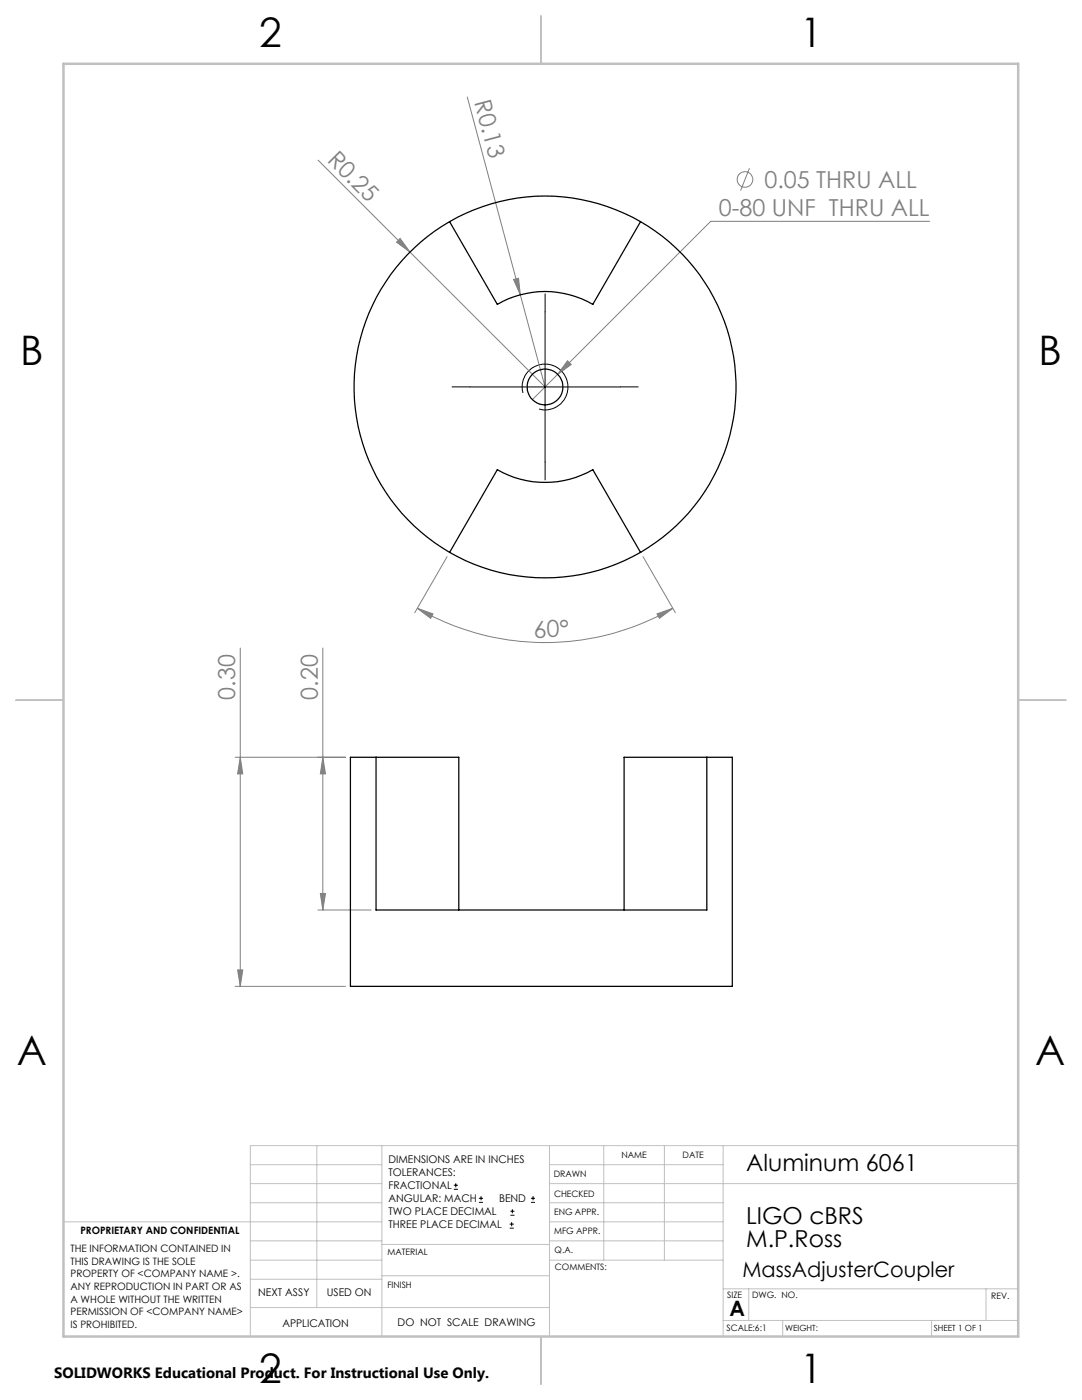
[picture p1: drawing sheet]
<svg xmlns="http://www.w3.org/2000/svg" width="216mm" height="279mm" viewBox="0 0 216 279" stroke-linecap="round" stroke-linejoin="round" font-family="sans-serif">
<g fill="none" stroke="#808080" stroke-width=".2">
<path d="M93.2 19.4l10.6 39.4M63.5 32l45.3 45.2-5-18.4M149.5 33.6l-1.7 4.4M79.8 47.6l2 2.7-2.7-2zM102.5 55.8l1-.3 .3 3.3zM185.5 44.2h-43.7l-35.6 35.6M113.2 72l.8 .7-2.7 2zM89.2 111.1l-6.4 11.2M128.3 111.1l6.5 11.2M47.9 129.3v67.5M64.4 129.3v52.3M83.3 121.4l3.1 1.1-.5 .9z"/>
<path d="M83.3 121.4a50.9 50.9 0 0 0 51 0M131.1 122.5l3.2-1.1-2.7 2zM46.9 151.1h22M47.9 151.1l.5 3.3h-1zM64.4 151.1l.5 3.3h-1zM63.9 178.3h1l-.5 3.3zM46.9 196.8h22M47.4 193.6h1l-.5 3.2zM63.4 181.6h10.6"/>
<circle cx="148.6" cy="35.8" r="1.56"/>
</g>
<g fill="none" stroke="#000" stroke-width=".2">
<path d="M93.8 77.2h30M104.4 78.4a4.6 4.6 0 0 1 4-5.7 4.6 4.6 0 0 1 4.9 4.9 4.6 4.6 0 0 1-5.7 4M108.8 62.2v30M90.6 237.3h.8M90.6 236.5h.8M90.9 236.1v.9M95.6 240h.8M95.6 239.1h.8M96 238.7v.8M105.9 240h.9M105.9 239.1h.9M106.4 238.7v.8"/>
<path d="M101.7 245.1h.8M101.7 244.3h.8M101.8 242.5h.9M101.8 241.7h.9M102.1 243.9v.8M102.2 241.3v.8"/>
</g>
<g fill="none" stroke="#c0c0c0" stroke-width=".2">
<path d="M50 232.4h26.2M50 236.2h26.2M63.2 228.6v32.3M76.2 228.6v38.1M109.6 228.6v38.1M109.6 232.4h34.7M109.6 236.2h93.6M120.5 228.6v22.9M132.6 228.6v22.9M144.3 228.6v38.1M203.2 228.6h-153.2v38.1M12.7 243.8h63.5"/>
<path d="M50 251.5h26.2M50 240h26.2M50 247.7h26.2M50 255.3h26.2M76.2 254.6h33.4M76.2 248.4h33.4M109.6 251.5h34.7M109.6 243.8h34.7M109.6 240h34.7M109.6 247.7h34.7M144.3 257.2h58.9M149.4 257.2v6.3"/>
<path d="M196.7 257.2v6.3M50 260.9h59.6M144.3 263.5h58.9M156.2 263.5v3.2M185.9 263.5v3.2"/>
</g>
<path d="M108 3.2v9.5M3.1 139.7h9.6M203.2 139.7h9.5M108 266.7v9.6" fill="none" stroke="#c0c0c0" stroke-width=".25"/>
<path d="M12.7 12.7h190.5v254h-190.5z" fill="none" stroke="#c0c0c0" stroke-width=".5"/>
<path d="M93.8 77.2h-3.6M108.8 62.2v-3.6M123.8 77.2h3.5M108.8 92.2v3.6" fill="none" stroke="#000" stroke-width=".2" stroke-dasharray="15.2 1.3 1.3 1.3"/>
<g fill="#808080">
<path d="M102.5 55.8l1-.3 .3 3.3z"/>
<path d="M79.8 47.6l2 2.7-2.7-2z"/>
<path d="M113.2 72l.8 .7-2.7 2z"/>
<path d="M83.3 121.4l3.1 1.1-.5 .9zM131.1 122.5l3.2-1.1-2.7 2z"/>
<path d="M47.9 151.1l.5 3.3h-1zM47.4 193.6h1l-.5 3.2zM64.4 151.1l.5 3.3h-1zM63.9 178.3h1l-.5 3.3z"/>
</g>
<g fill="none" stroke="#000" stroke-width=".25">
<path d="M89.7 44.2l9.5 16.5a18.9 18.9 0 0 1 19.1 0l9.5-16.5M89.7 44.2a38 38 0 0 1 38.1 0M89.7 44.2a38.1 38.1 0 0 0 0 66M127.8 44.2a38.1 38.1 0 0 1 0 66M89.7 110.2l9.5-16.5a19.1 19.1 0 0 0 19.1 0l9.5 16.5M89.7 110.2a38.3 38.3 0 0 0 38.1 0M75 151.1h-5.1v45.7h76.2v-45.7h-5.1M75 151.1v30.5h66v-30.5M75 151.1h16.5v30.5M141 151.1h-16.5v30.5"/>
<circle cx="108.8" cy="77.2" r="3.6"/>
</g>
<g font-size="8.1">
<text x="51.7" y="9.3">2</text>
<text x="159.7" y="9.3">1</text>
<text x="4" y="72.8">B</text>
<text x="207.2" y="72.8">B</text>
<text x="3.3" y="212.5">A</text>
<text x="206.5" y="212.5">A</text>
<text x="51.7" y="276">2</text>
<text x="159.7" y="276">1</text>
</g>
<g font-size="4.7" fill="#808080">
<text x="94.6" y="20.4" transform="rotate(75 94.6 20.4)">R0.13</text>
<text x="65.1" y="32.1" transform="rotate(45 65.1 32.1)">R0.25</text>
<text x="152.5" y="37.5">0.05 THRU ALL</text>
<text x="143.4" y="43.1">0-80 UNF THRU ALL</text>
<text x="106.6" y="127.3" transform="rotate(-1 106.6 127.3)">60°</text>
<text x="46.9" y="139.7" transform="rotate(-90 46.9 139.7)">0.30</text>
<text x="63.4" y="139.7" transform="rotate(-90 63.4 139.7)">0.20</text>
</g>
<g font-size="4.7">
<text x="148.9" y="233.7">Aluminum 6061</text>
<text x="148.9" y="244.3">LIGO cBRS</text>
<text x="148.9" y="248.8">M.P.Ross</text>
</g>
<g font-size="4.2">
<text x="148.2" y="254.8">MassAdjusterCoupler</text>
<text x="145.6" y="262.7">A</text>
</g>
<text font-size="3" x="10.8" y="275.1">SOLIDWORKS Educational Product. For Instructional Use Only.</text>
<g font-size="2.1">
<text x="77.5" y="232.2">DIMENSIONS ARE IN INCHES</text>
<text x="77.5" y="234.7">TOLERANCES:</text>
<text x="77.5" y="237.3">FRACTIONAL</text>
<text x="77.5" y="239.9">ANGULAR: MACH</text>
<text x="99.6" y="239.9">BEND</text>
<text x="77.5" y="242.5">TWO PLACE DECIMAL</text>
<text x="77.5" y="245.1">THREE PLACE DECIMAL</text>
<text x="51.5" y="258.7">NEXT ASSY</text>
<text x="65.2" y="258.6">USED ON</text>
<text x="56.3" y="264.8">APPLICATION</text>
<text x="79.3" y="264.6">DO NOT SCALE DRAWING</text>
</g>
<g font-size="2">
<text x="14.1" y="249.9">THE INFORMATION CONTAINED IN</text>
<text x="16" y="246.3">PROPRIETARY AND CONFIDENTIAL</text>
<text x="14.1" y="252.4">THIS DRAWING IS THE SOLE</text>
<text x="14.1" y="254.9">PROPERTY OF &lt;COMPANY NAME &gt;.</text>
<text x="14.1" y="257.4">ANY REPRODUCTION IN PART OR AS</text>
<text x="14.1" y="260">A WHOLE WITHOUT THE WRITTEN</text>
<text x="14.1" y="262.5">PERMISSION OF &lt;COMPANY NAME&gt;</text>
<text x="14.1" y="265">IS PROHIBITED.</text>
</g>
<g font-size="1.8">
<text x="124" y="231.1">NAME</text>
<text x="136.2" y="231.1">DATE</text>
<text x="110.5" y="234.8">DRAWN</text>
<text x="110.5" y="238.9">CHECKED</text>
<text x="110.6" y="242.5">ENG APPR.</text>
<text x="77.3" y="250.5">MATERIAL</text>
<text x="110.6" y="246.3">MFG APPR.</text>
<text x="110.7" y="250">Q.A.</text>
<text x="77.3" y="257">FINISH</text>
<text x="110.7" y="253.5">COMMENTS:</text>
<text x="145.1" y="259">SIZE</text>
<text x="150.1" y="259.1">DWG. NO.</text>
<text x="197.8" y="259.2">REV.</text>
<text x="145" y="265.7">SCALE:6:1</text>
</g>
<g font-size="1.7">
<text x="156.7" y="265.7">WEIGHT:</text>
<text x="186.3" y="265.7">SHEET 1 OF 1</text>
</g>
</svg>
